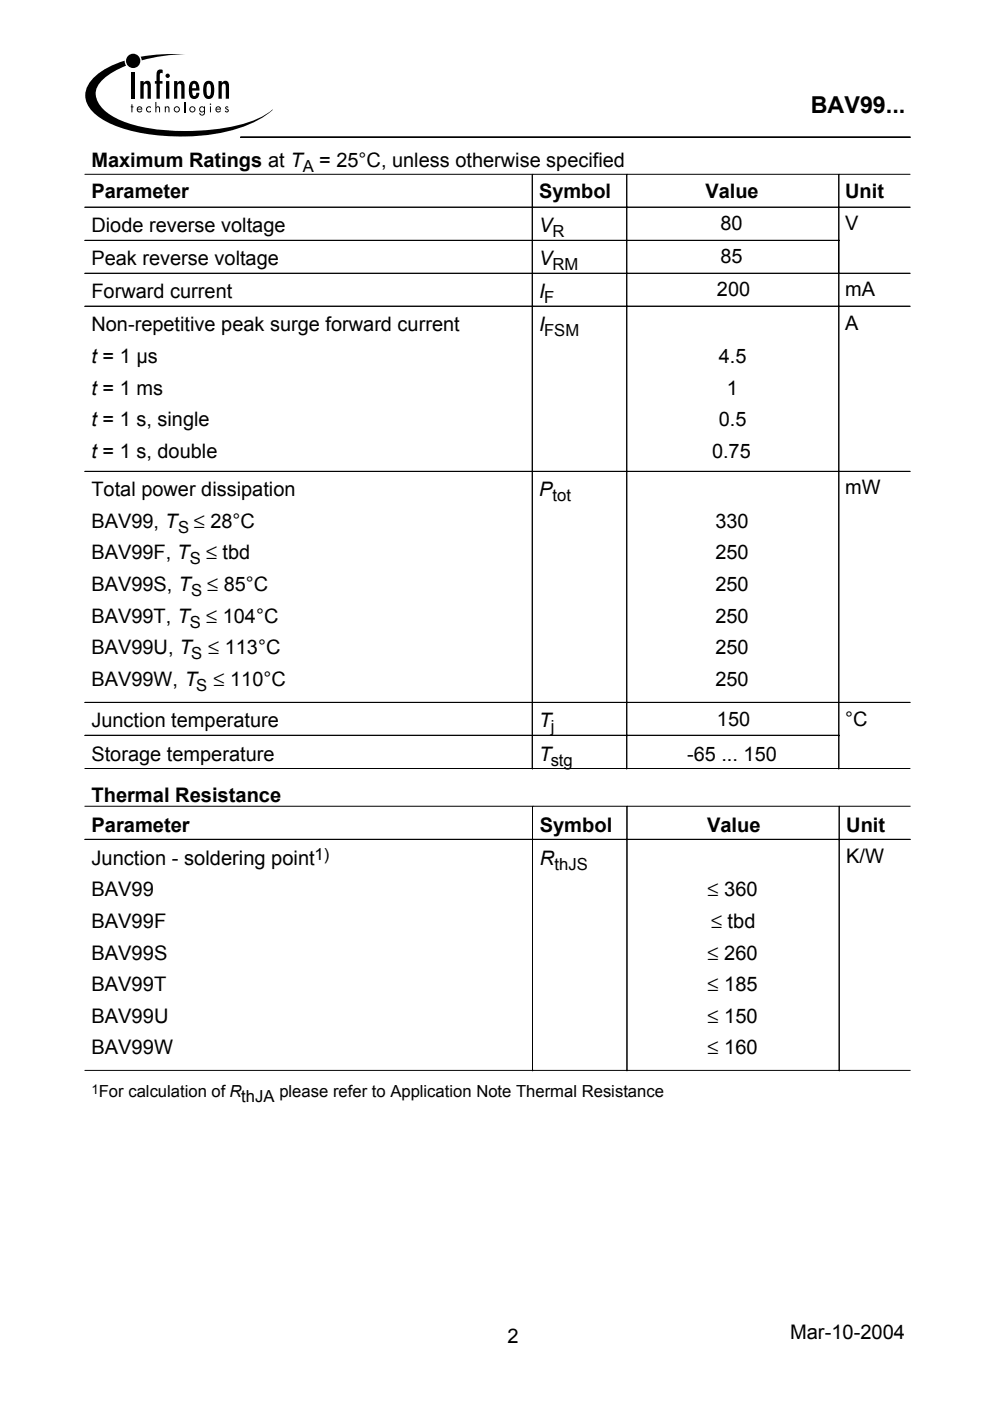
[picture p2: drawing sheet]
<svg xmlns="http://www.w3.org/2000/svg" width="210mm" height="297mm" viewBox="0 0 210 297" stroke-linecap="round" stroke-linejoin="round" font-family="sans-serif">
<g fill="none" stroke="#000" stroke-width=".21">
<path d="M18 37h175M39.1 21.6v2.2M51 29h142M51 29.1h142M112.9 37v126M132.9 37v126M177.8 37v126M18 43.9h175M18 51h160M18 58h175M18 64.9h175M18 99.9h175"/>
<path d="M18 148.9h175M18 155.9h160M18 162.9h175M18 170.9h175M18 178h175M112.9 171.1v55.9M132.9 171.1v55.9M177.9 171.1v55.9M18 226.9h175"/>
</g>
<g fill="#000">
<path d="M27.9 15.4h.7v5.5h-.7zM29.8 12a39.9 39.9 0 0 1 9.5-.5 34.6 34.6 0 0 0-9.3 1.3zM29.8 17.2h.7v.4a.85 .85 0 0 1 1.1-.4 .85 .85 0 0 1 .4 1.2v2.5h-.7v-2.8l-.4-.4a.64 .64 0 0 0-.4 .9v2.3h-.7zM33.4 15l.6-.3 .5 .1v.8l-.3-.1-.3 .3v1.4h.6v.5h-.6v3.2h-.7v-3.2h-.4v-.5h.4a3.9 3.9 0 0 1 .2-2.2zM36.9 17.2h.7v.4a.85 .85 0 0 1 1.1-.4 .85 .85 0 0 1 .4 1.2v2.5h-.7v-2.8l-.4-.4a.64 .64 0 0 0-.4 .9v2.3h-.7zM46.3 17.2h.7v.4a.85 .85 0 0 1 1.2-.4 .85 .85 0 0 1 .4 1.2v2.5h-.7l-.1-2.8-.4-.4a.64 .64 0 0 0-.4 .9v2.3h-.7zM27.9 22.1h.2v.5h.2v.2h-.2v1h-.2v-1h-.2zM31.1 22.7l.7-.1 .2 .1v.2a.46 .46 0 0 0-.7 0 .46 .46 0 0 0 0 .6 .46 .46 0 0 0 .7-.1v.3a.66 .66 0 0 1-.9-.1 .66 .66 0 0 1 0-.9zM32.9 21.6h.3v1.1l.3-.2 .4 .3v1h-.2v-.9l-.2-.2-.3 .3v.8h-.3zM34.9 22.6h.3v.1l.3-.2 .3 .1 .1 1.2h-.2v-.9l-.2-.2-.3 .3v.8h-.3zM47.8 22.7l.3-.2 .3 .1v.2l-.1 .1-.3-.1v.2a.44 .44 0 0 1 .5 .4 .44 .44 0 0 1-.3 .5 .44 .44 0 0 1-.5-.4l.5 .1v-.3a.44 .44 0 0 1-.4-.6zM19.9 16.4a16 16 0 0 1 6.5-3.5l.3 1a10.8 10.8 0 0 0-6.2 4.8 4.4 4.4 0 0 0 1.6 4.6 20.1 20.1 0 0 0 10.9 4.1 46.5 46.5 0 0 0 21.2-2 12.4 12.4 0 0 0 3.6-2.2 17.9 17.9 0 0 1-8.6 4.4 44.8 44.8 0 0 1-23.8-.6 12.9 12.9 0 0 1-6.5-4.2 4.7 4.7 0 0 1 1-6.4z"/>
<path d="M35.2 17.2h.7v3.7h-.7zM35.1 16.1a.46 .46 0 0 1 .9 0 .46 .46 0 0 1-.9 0z"/>
<path d="M40.9 17.9l.3-.2a.81 .81 0 0 1 .4 1h-.9zM40.4 17.5a3.6 3.6 0 0 0 0 3.2 1.09 1.09 0 0 0 1.3 .2 1.09 1.09 0 0 0 .6-1.2h-.7a.47 .47 0 0 1-.1 .5 .47 .47 0 0 1-.6 0l-.2-1h1.6v-.5a1.16 1.16 0 0 0-.5-1.3 1.16 1.16 0 0 0-1.4 .1z"/>
<path d="M29.3 22.9a.37 .37 0 0 1 .4-.2 .37 .37 0 0 1 .3 .4h-.8zM29.1 22.7a.65 .65 0 0 0 .1 1 .65 .65 0 0 0 1-.2l-.2-.1-.1 .1a.4 .4 0 0 1-.5 .1 .4 .4 0 0 1-.2-.4h1a.6 .6 0 0 0-.3-.6 .6 .6 0 0 0-.8 .1z"/>
<path d="M37 23.2a.45 .45 0 0 1 .9 0 .45 .45 0 0 1-.9 0zM36.8 23.2a.66 .66 0 0 0 1.3 0 .66 .66 0 0 0-1.3 0z"/>
<path d="M40.3 23.2a.45 .45 0 0 1 .9 0 .45 .45 0 0 1-.9 0zM40.1 23.2a.66 .66 0 0 0 1.3 0 .66 .66 0 0 0-1.3 0z"/>
<path d="M42.4 23.2a.45 .45 0 0 1 .9 0 .45 .45 0 0 1-.9 0zM42.4 22.7a.63 .63 0 0 0-.1 .9 .63 .63 0 0 0 1 0 .48 .48 0 0 1-.1 .5 .48 .48 0 0 1-.6 .2l-.1-.4h-.3a.62 .62 0 0 0 .8 .6 .62 .62 0 0 0 .5-.7v-1.2h-.2v.1l-.5-.2z"/>
<path d="M44 17.9l.3-.1a1.03 1.03 0 0 1 .4 1.3v.2a.89 .89 0 0 1-.4 1.1 1.02 1.02 0 0 1-.5-1.3zM43.5 17.5a3.5 3.5 0 0 0 0 3.2 1.18 1.18 0 0 0 1.4 .1 1.18 1.18 0 0 0 .5-1.3v-.9a1.2 1.2 0 0 0-.5-1.3 1.2 1.2 0 0 0-1.4 .2z"/>
<path d="M44.5 22.6h.2v1.2h-.2zM44.5 22.1a.15 .15 0 0 1 .3 0 .15 .15 0 0 1-.3 0z"/>
<path d="M46 22.9a.37 .37 0 0 1 .4-.2 .37 .37 0 0 1 .2 .4h-.7zM45.8 22.7a.65 .65 0 0 0 .1 1 .65 .65 0 0 0 1-.2l-.2-.1-.1 .1a.4 .4 0 0 1-.5 .1 .4 .4 0 0 1-.2-.4h1a.6 .6 0 0 0-.4-.6 .6 .6 0 0 0-.7 .1z"/>
<circle cx="28.2" cy="12.9" r="1.52"/>
</g>
<text font-size="4.9" x="171.9" y="24">BAV99...</text>
<g font-size="4.3">
<text x="19.4" y="170">Thermal Resistance</text>
<text x="19.4" y="176.4">Parameter</text>
<text x="114.4" y="176.4">Symbol</text>
<text x="149.9" y="176.4">Value</text>
<text x="179.4" y="176.4">Unit</text>
<text x="19.4" y="183.3">Junction - soldering point</text>
<text x="179.4" y="183">K/W</text>
<text x="19.4" y="190">BAV99</text>
<text x="19.4" y="196.8">BAV99F</text>
<text x="19.4" y="203.5">BAV99S</text>
<text x="19.4" y="210.1">BAV99T</text>
<text x="19.4" y="216.9">BAV99U</text>
<text x="19.4" y="223.6">BAV99W</text>
<text x="107.6" y="284.6">2</text>
<text x="167.5" y="283.9">Mar-10-2004</text>
</g>
<g font-size="4.2">
<text x="19.4" y="35.3">Maximum Ratings at T</text>
<text x="67.7" y="35.3">= 25°C, unless otherwise specified</text>
<text x="19.4" y="42">Parameter</text>
<text x="114.3" y="42">Symbol</text>
<text x="149.6" y="42">Value</text>
<text x="179.2" y="42">Unit</text>
<text x="19.4" y="49.1">Diode reverse voltage</text>
<text x="114.3" y="49.1">V</text>
<text x="152.7" y="48.8">80</text>
<text x="179.2" y="48.8">V</text>
<text x="19.4" y="56.2">Peak reverse voltage</text>
<text x="114.3" y="56.2">V</text>
<text x="152.7" y="55.8">85</text>
<text x="19.4" y="63.2">Forward current</text>
<text x="114.3" y="63.2">I</text>
<text x="152" y="62.9">200</text>
<text x="179.2" y="62.9">mA</text>
<text x="19.4" y="70.3">Non-repetitive peak surge forward current</text>
<text x="114.3" y="70.3">I</text>
<text x="179.2" y="69.9">A</text>
<text x="19.4" y="77">t = 1 µs</text>
<text x="152.4" y="77">4.5</text>
<text x="19.4" y="83.6">t = 1 ms</text>
<text x="154.1" y="83.6">1</text>
<text x="19.4" y="90.4">t = 1 s, single</text>
<text x="152.4" y="90.4">0.5</text>
<text x="19.4" y="97.1">t = 1 s, double</text>
<text x="151" y="97.1">0.75</text>
<text x="19.4" y="105.2">Total power dissipation</text>
<text x="114.3" y="105.2">P</text>
<text x="179.2" y="104.8">mW</text>
<text x="19.4" y="111.9">BAV99, T</text>
<text x="41.1" y="111.9">≤ 28°C</text>
<text x="151.7" y="111.9">330</text>
<text x="19.4" y="118.6">BAV99F, T</text>
<text x="43.7" y="118.6">≤ tbd</text>
<text x="151.7" y="118.6">250</text>
<text x="19.4" y="125.3">BAV99S, T</text>
<text x="43.9" y="125.3">≤ 85°C</text>
<text x="151.7" y="125.3">250</text>
<text x="19.4" y="132">BAV99T, T</text>
<text x="43.7" y="132">≤ 104°C</text>
<text x="151.7" y="132">250</text>
<text x="19.4" y="138.7">BAV99U, T</text>
<text x="44.2" y="138.7">≤ 113°C</text>
<text x="151.7" y="138.7">250</text>
<text x="19.4" y="145.4">BAV99W, T</text>
<text x="45.3" y="145.4">≤ 110°C</text>
<text x="151.7" y="145.4">250</text>
<text x="19.4" y="154.2">Junction temperature</text>
<text x="114.3" y="154.2">T</text>
<text x="152" y="153.8">150</text>
<text x="179.2" y="153.8">°C</text>
<text x="19.4" y="161.2">Storage temperature</text>
<text x="114.3" y="161.2">T</text>
<text x="145.7" y="161.2">-65 ... 150</text>
<text x="114.4" y="183.3">R</text>
<text x="150" y="190">≤ 360</text>
<text x="150.7" y="196.8">≤ tbd</text>
<text x="150" y="203.5">≤ 260</text>
<text x="150" y="210.1">≤ 185</text>
<text x="150" y="216.9">≤ 150</text>
<text x="150" y="223.6">≤ 160</text>
</g>
<g font-size="3.5">
<text x="64.2" y="36.4">A</text>
<text x="117.1" y="50.2">R</text>
<text x="117.1" y="57.2">RM</text>
<text x="115.4" y="64.3">F</text>
<text x="115.4" y="71.3">FSM</text>
<text x="117.1" y="106.3">tot</text>
<text x="37.8" y="112.9">S</text>
<text x="40.2" y="119.6">S</text>
<text x="40.6" y="126.4">S</text>
<text x="40.2" y="133.1">S</text>
<text x="40.6" y="139.7">S</text>
<text x="41.6" y="146.4">S</text>
<text x="116.8" y="155.3">j</text>
<text x="116.8" y="162.3">stg</text>
<text x="66.7" y="182.3">1)</text>
<text x="117.6" y="184.4">thJS</text>
<text x="21" y="232.6">For calculation of R</text>
<text x="51.1" y="233.7">thJA</text>
<text x="59.2" y="232.6">please refer to Application Note Thermal Resistance</text>
</g>
<text font-size="2.8" x="19.4" y="231.9">1</text>
</svg>
